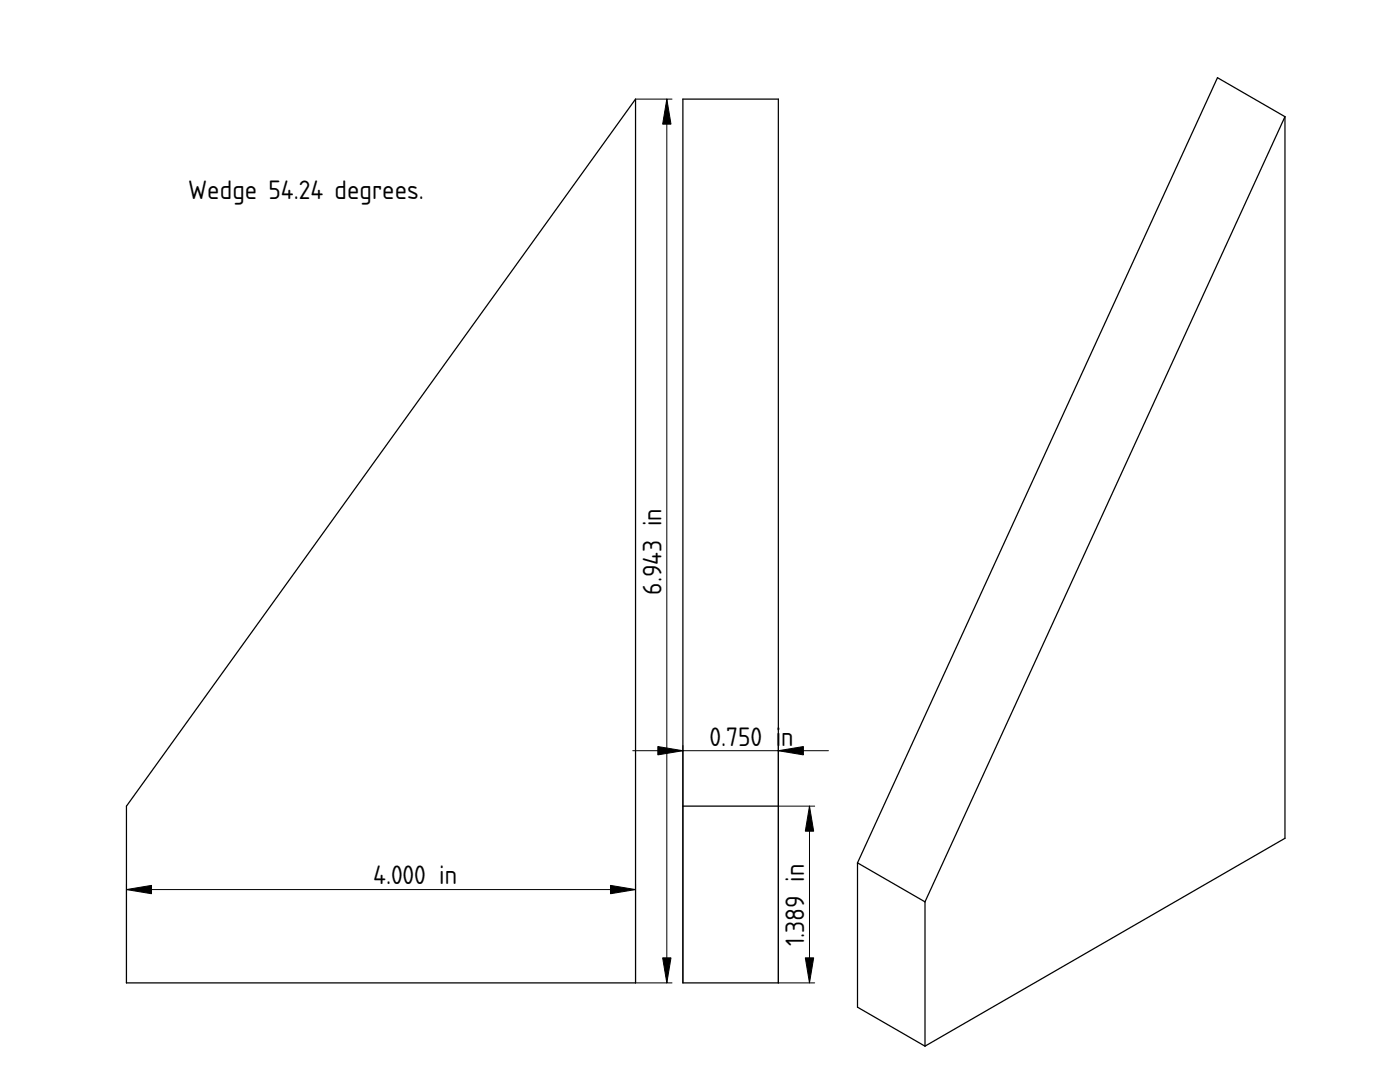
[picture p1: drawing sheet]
<svg xmlns="http://www.w3.org/2000/svg" width="279mm" height="216mm" viewBox="0 0 279 216" stroke-linecap="round" stroke-linejoin="round" font-family="sans-serif">
<path d="M126.8 19.8h7.3M133.1 19.8v176.3M76 107.9h.1M25.2 177.5h101.6M25.2 176.5v19.6M126.8 176.5v19.6h7.3" fill="none" stroke="#000" stroke-width=".2"/>
<path d="M126.8 19.8v176.3h-101.6v-35.2z" fill="none" stroke="#000" stroke-width=".25"/>
<path d="M133.1 19.8l.8 5h-1.7zM25.2 177.5l5-.8v1.6zM121.8 176.7l5 .8-5 .8zM132.2 191.1h1.7l-.8 5z" fill="#000" stroke="#000" stroke-width=".2"/>
<path d="M136.3 19.8h19v176.3h-19z" fill-rule="evenodd" fill="#fff"/>
<path d="M145.8 107.9h.1" fill="none" stroke="#000" stroke-width=".2"/>
<path d="M136.3 19.8h19v141.1h-19z" fill-rule="evenodd" fill="#fff"/>
<path d="M145.8 107.9h.1" fill="none" stroke="#000" stroke-width=".2"/>
<path d="M136.3 160.9h19v35.2h-19z" fill-rule="evenodd" fill="#fff"/>
<path d="M136.3 19.8h19v176.3h-19zM136.3 160.9h19" fill="none" stroke="#000" stroke-width=".25"/>
<path d="M145.8 107.9h.1M126.3 149.8h39M136.3 148.8v47.3M155.3 148.8v47.3h7.3M155.3 160.9h7.3M161.6 160.9v35.2" fill="none" stroke="#000" stroke-width=".2"/>
<path d="M131.3 149l5 .8-5 .8zM155.3 149.8l5-.8v1.6zM161.6 160.9l.8 5h-1.7zM160.7 191.1h1.7l-.8 5z" fill="#000" stroke="#000" stroke-width=".2"/>
<path d="M243 15.5l13.4 7.8v144l-71.8 41.4-13.5-7.7v-28.8z" fill-rule="evenodd" fill="#fff"/>
<path d="M213.8 112.1h.1" fill="none" stroke="#000" stroke-width=".2"/>
<path d="M256.4 23.3v144l-71.8 41.4v-28.7z" fill-rule="evenodd" fill="#fff"/>
<path d="M213.8 112.1h.1" fill="none" stroke="#000" stroke-width=".2"/>
<path d="M243 15.5l13.4 7.8-71.8 156.7-13.5-7.8z" fill-rule="evenodd" fill="#fff"/>
<path d="M213.8 112.1h.1" fill="none" stroke="#000" stroke-width=".2"/>
<path d="M171.1 172.2l13.5 7.8v28.7l-13.5-7.7z" fill-rule="evenodd" fill="#fff"/>
<path d="M256.4 23.3l-13.4-7.8-71.9 156.7M256.4 23.3v144l-71.8 41.4M256.4 23.3l-71.8 156.7M171.1 172.2v28.8l13.5 7.7M171.1 172.2l13.5 7.8M184.6 180v28.7" fill="none" stroke="#000" stroke-width=".25"/>
<g font-size="5">
<text x="37.6" y="39.8">Wedge 54.24 degrees.</text>
<text x="132" y="118.7" transform="rotate(-90 132 118.7)">6.943 in</text>
<text x="141.6" y="148.8">0.750 i</text>
<text x="155.9" y="148.8">n</text>
<text x="74.5" y="176.5">4.000 in</text>
<text x="160.5" y="188.8" transform="rotate(-90 160.5 188.8)">1.389 in</text>
</g>
</svg>
